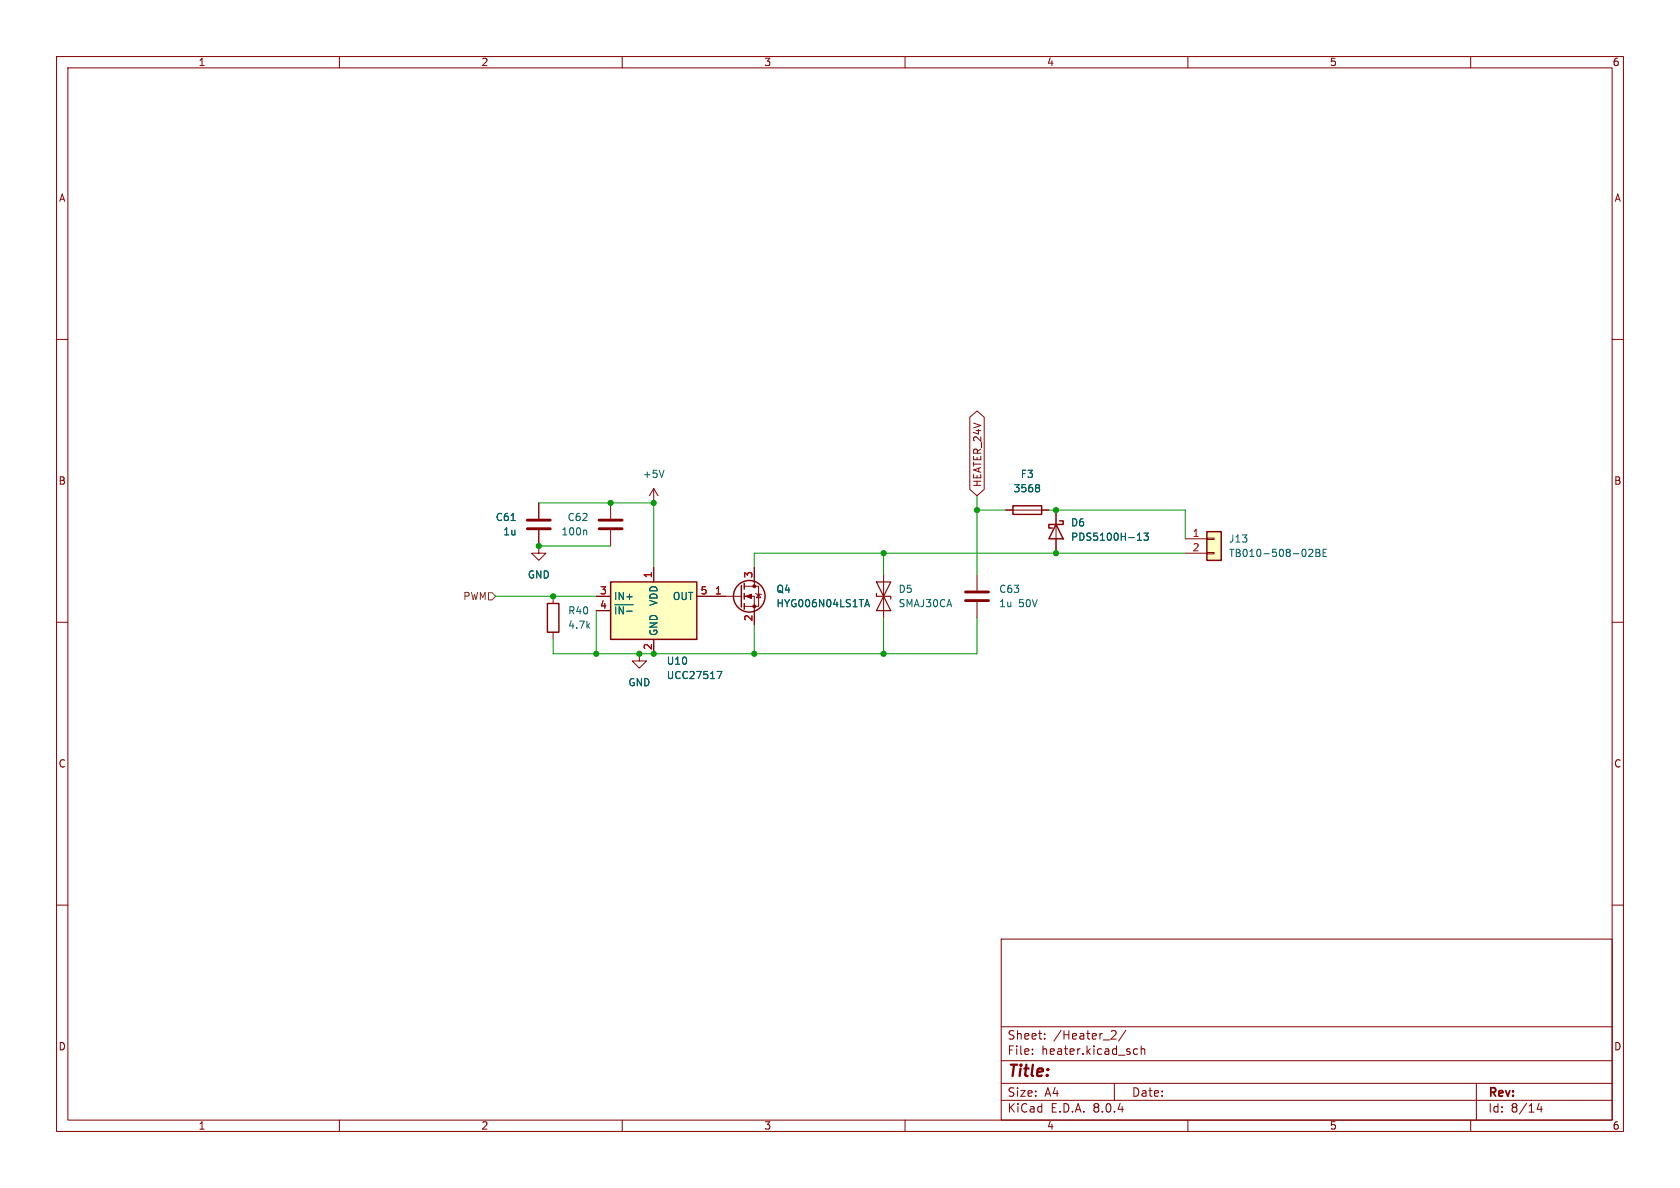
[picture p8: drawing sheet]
<svg xmlns="http://www.w3.org/2000/svg" width="297mm" height="210mm" viewBox="0 0 297 210" stroke-linecap="round" stroke-linejoin="round" font-family="sans-serif">
<g fill="none" stroke="#840000" stroke-width=".18">
<path d="M10 10h277v190h-277zM12 12h273v186h-273zM60 10v2M110 10v2M160 10v2M210 10v2M260 10v2M10 60h2M285 60h2M107.9 88.9v2.8M107.9 93.7v2.8M115.6 88.9h.1"/>
<path d="M115.6 86.4l-.8 1.2M115.6 86.4v2.5M115.6 86.4l.7 1.2M177.8 90.2h7.6M10 110h2M97.8 105.4v1.3M97.8 111.8v1.2M125.7 105.4h5.4M131.6 105.4h1.7v5.1M131.6 103.6h2.5v3.6h-2.5M133.3 100.3v3.3M133.6 104.9l.1 .1h.8l.1 .2"/>
<path d="M134.1 105l.4 .7h-.8zM285 110h2M10 160h2M285 160h2M177 166h108v32h-108zM60 198v2M110 198v2M160 198v2M177 194.5h108M177 191.5h108M177 187.5h108M177 181.5h108"/>
<path d="M182.5 186.3v.1M182.5 185.5v.1M184.7 183.6v.1M184.7 182.8v.1M196.7 182.2l.5 .1 .1 .3-.9 1.1h.9M197 191.5v3M199 182.1l-1.3 2M200.5 186.3l.2 .1 .4-.1M201.1 185.5l-.4-.1-.2 .1M201.7 185.5l.3-.1 .3 .1 .1 .9M201.7 184.9v1.5M210 198v2"/>
<path d="M260 198v2M261 191.5v6.5M272.1 195l-.4 1.1h1M272.5 195.6v1"/>
</g>
<g fill="none" stroke="#840000" stroke-width=".25">
<path d="M179.1 89.4h5v1.5h-5zM96.8 106.7h2v5.1h-2zM131.1 103.5v3.8M131.6 103.1v1M131.6 104.9v1M131.6 106.7v1"/>
<circle cx="132.5" cy="105.4" r="2.79"/>
</g>
<path d="M103.5 93.7l.2 .2v.7M117.4 83.1l-.4 1.3M183.5 85.7l.3 .2-.3 .3 .3 .3v.2l-.3 .2M152.9 107.3l.4-1.3 .4 1.3M153 106.9h.6" fill="none" stroke="#006464" stroke-width=".18"/>
<g fill="#840000" stroke="#840000" stroke-width=".18">
<path d="M131.8 105.4l1-.4v.8z"/>
<circle cx="133.3" cy="107.2" r=".25"/>
<circle cx="133.3" cy="103.6" r=".25"/>
</g>
<path d="M105.9 93.5h4.1M105.9 91.9h4.1" fill="none" stroke="#840000" stroke-width=".51"/>
<path d="M107.9 102.9h15.3v10.1h-15.3z" fill="#ffffc2"/>
<path d="M186.7 92.7l1.3 2.6h-2.6zM187.3 92.1h.7v.6h-2.6v.6h.7M107.9 102.9h15.3v10.1h-15.3z" fill="none" stroke="#840000" stroke-width=".25"/>
<g fill="none" stroke="#840000" stroke-width=".18">
<path d="M95.2 96.5v1.3h1.3l-1.3 1.3-1.2-1.3h1.2M95.2 96.5h.1M95.2 88.9v2.8M95.2 93.7v2.8M186.7 90.2v7.6M105.4 105.4h2.5M105.4 108h2.5M113 115.6v1.2h1.3l-1.3 1.3-1.2-1.3h1.2M113 115.6h.1M115.6 100.3v2.6M115.6 113v2.6M123.2 105.4h2.5"/>
<path d="M156.2 101.6v7.6M172.7 101.6v2.8M172.7 106.4v2.8"/>
</g>
<path d="M90.4 92h.7M201.1 95.5h.7M201.2 94.5l.2-.3v1.3M202.2 94.2h.8l-.4 .5 .3 .1v.6l-.1 .1-.6-.1M108.7 106.9h3.2M126.8 118.7h.8l-.5 1.3" fill="none" stroke="#006464" stroke-width=".18"/>
<path d="M93.2 93.5h4.1M93.2 91.9h4.1M170.7 106.2h4.1M170.7 104.6h4.1" fill="none" stroke="#840000" stroke-width=".51"/>
<path d="M154.9 104.9v.5h2.6v.5M154.9 102.9h2.6l-1.3 2.5zM156.2 105.4l1.3 2.6h-2.6z" fill="none" stroke="#840000" stroke-width=".2"/>
<path d="M213.4 94h2.5v5.1h-2.5z" fill="#ffffc2"/>
<g fill="none" stroke="#840000" stroke-width=".18">
<path d="M171.4 73.8l1.3-1.2 1.3 1.2v12.7l-1.3 1.1-1.3-1.1zM95.2 96.5h.1M95.2 88.9v2.8M95.2 93.7v2.8M177.8 90.2h1.3M184.1 90.2h1.3M186.7 90.2v2.5M186.7 95.3v2.5M209.5 95.3h3.9M209.5 97.8h3.9M213.4 97.7h1.2v.2h-1.2zM213.4 95.1h1.2v.3h-1.2z"/>
<path d="M105.4 105.4h2.5M105.4 108h2.5M113 115.6h.1M115.6 100.3v2.6M115.6 113v2.6M123.2 105.4h5.1M133.3 100.3v2.6M133.3 108v2.5"/>
</g>
<path d="M213.4 94h2.5v5.1h-2.5z" fill="none" stroke="#840000" stroke-width=".25"/>
<g fill="none" stroke="#006464" stroke-width=".18">
<path d="M90.4 92h.7M183.5 85.7l.3 .2-.3 .3 .3 .3v.2l-.3 .2M201.1 95.5h.7M201.2 94.5l.2-.3v1.3M202.2 94.2h.8l-.4 .5 .3 .1v.6l-.1 .1-.6-.1M231.4 97.2l.5-.1 .2 .4-.8 .9h.8M232.6 97.1h.5l.2 .2-.2 .4 .2 .1 .1 .3-.3 .3h-.5zM232.6 97.7h.5M233.9 97.7h.4M234.5 97.1h-.6v1.3h.6M108.7 106.9h3.2M126.8 118.7h.8l-.5 1.3"/>
<path d="M152.9 107.3l.4-1.3 .4 1.3M153 106.9h.6"/>
</g>
<path d="M86.4 104.8h.6l.6 .6-.6 .6h-.6z" fill="none" stroke="#725600" stroke-width=".18"/>
<path d="M95.2 96.5h12.7M95.2 88.9h20.4v11.4M156.2 97.8v3.8M172.7 87.6v14M172.7 90.2h5.1M185.4 90.2h24.1v5.1M209.5 97.8h-76.2v2.5M87.6 105.4h17.8M105.4 108v7.6M133.3 110.5v5.1M156.2 109.2v6.4M172.7 109.2v6.4h-74.9v-2.6" fill="none" stroke="#009600" stroke-width=".18"/>
<g fill="#009600" stroke="#009600" stroke-width=".18">
<circle cx="186.7" cy="90.2" r=".46"/>
<circle cx="186.7" cy="97.8" r=".46"/>
<circle cx="156.2" cy="97.8" r=".46"/>
<circle cx="172.7" cy="90.2" r=".46"/>
<circle cx="156.2" cy="115.6" r=".46"/>
<circle cx="133.3" cy="115.6" r=".46"/>
<circle cx="107.9" cy="88.9" r=".46"/>
<circle cx="115.6" cy="88.9" r=".46"/>
<circle cx="115.6" cy="115.6" r=".46"/>
<circle cx="113" cy="115.6" r=".46"/>
<circle cx="97.8" cy="105.4" r=".46"/>
<circle cx="95.2" cy="96.5" r=".46"/>
<circle cx="105.4" cy="115.6" r=".46"/>
</g>
<text font-size="2.8" fill="#840000" x="178" y="190.9">Title:</text>
<g font-size="2.1" fill="#840000">
<text x="178" y="184">Sheet:</text>
<text x="186.2" y="184">/Heater_2/</text>
<text x="178" y="186.7">File:</text>
<text x="184.1" y="186.7">heater.kicad_sch</text>
<text x="178" y="196.9">KiCad</text>
<text x="178" y="194.1">Size:</text>
<text x="184.7" y="194.1">A4</text>
<text x="185.7" y="196.9">E.D.A.</text>
<text x="193.3" y="196.9">8.0.4</text>
<text x="200" y="194.1">Date:</text>
<text x="263" y="194.3">Rev:</text>
<text x="263" y="196.9">Id:</text>
<text x="267.1" y="196.9">8/14</text>
</g>
<g font-size="1.8" fill="#840000">
<text x="35" y="11.9">1</text>
<text x="85" y="11.9">2</text>
<text x="135" y="11.9">3</text>
<text x="185" y="11.9">4</text>
<text x="235" y="11.9">5</text>
<text x="285" y="11.9">6</text>
<text x="10.3" y="35.9">A</text>
<text x="285.3" y="35.9">A</text>
<text x="10.3" y="85.9">B</text>
<text x="173.7" y="86.2" transform="rotate(-90 173.7 86.2)">HEATER_24V</text>
<text x="285.3" y="85.9">B</text>
<text x="10.3" y="135.9">C</text>
<text x="285.3" y="135.9">C</text>
<text x="10.3" y="185.9">D</text>
<text x="285.3" y="185.9">D</text>
<text x="35" y="199.9">1</text>
<text x="85" y="199.9">2</text>
<text x="135" y="199.9">3</text>
<text x="185" y="199.9">4</text>
<text x="235" y="199.9">5</text>
<text x="285" y="199.9">6</text>
</g>
<g font-size="1.8" fill="#006464">
<text x="113.5" y="84.7">+5V</text>
<text x="179.1" y="87.2">3568</text>
<text x="180.4" y="84.7">F3</text>
<text x="87.5" y="92.3">C61</text>
<text x="88.9" y="94.8">1u</text>
<text x="99.1" y="94.8">100n</text>
<text x="100.2" y="92.3">C62</text>
<text x="189.2" y="93.3">D6</text>
<text x="189.2" y="95.8">PDS5100H-13</text>
<text x="217.2" y="96.1">J13</text>
<text x="217.2" y="98.7">TB010-508-02BE</text>
<text x="93.2" y="102.5">GND</text>
<text x="108.5" y="106.3">IN+</text>
<text x="116.4" y="107.2" transform="rotate(-90 116.4 107.2)">VDD</text>
<text x="118.9" y="106.3">OUT</text>
<text x="137.2" y="105">Q4</text>
<text x="137.2" y="107.5">HYG006N04LS1TA</text>
<text x="158.8" y="105">D5</text>
<text x="158.8" y="107.5">SMAJ30CA</text>
<text x="176.5" y="107.5">1u</text>
<text x="176.5" y="105">C63</text>
<text x="180.1" y="107.5">50V</text>
<text x="100.3" y="111.4">4.7k</text>
<text x="100.3" y="108.8">R40</text>
<text x="108.5" y="108.8">~{IN-}</text>
<text x="116.4" y="112.5" transform="rotate(-90 116.4 112.5)">GND</text>
<text x="117.8" y="117.7">U10</text>
<text x="111" y="121.5">GND</text>
<text x="117.8" y="120.2">UCC27517</text>
</g>
<g font-size="1.8" fill="#a90000">
<text x="210.7" y="95">1</text>
<text x="210.7" y="97.5">2</text>
<text x="106" y="105.2">3</text>
<text x="106" y="107.7">4</text>
<text x="115.3" y="102.3" transform="rotate(-90 115.3 102.3)">1</text>
<text x="123.8" y="105.2">5</text>
<text x="126.3" y="105.2">1</text>
<text x="133.1" y="102.3" transform="rotate(-90 133.1 102.3)">3</text>
<text x="133.1" y="109.9" transform="rotate(-90 133.1 109.9)">2</text>
<text x="115.3" y="115" transform="rotate(-90 115.3 115)">2</text>
</g>
<text font-size="1.8" fill="#725600" x="81.8" y="106.3">PWM</text>
</svg>
